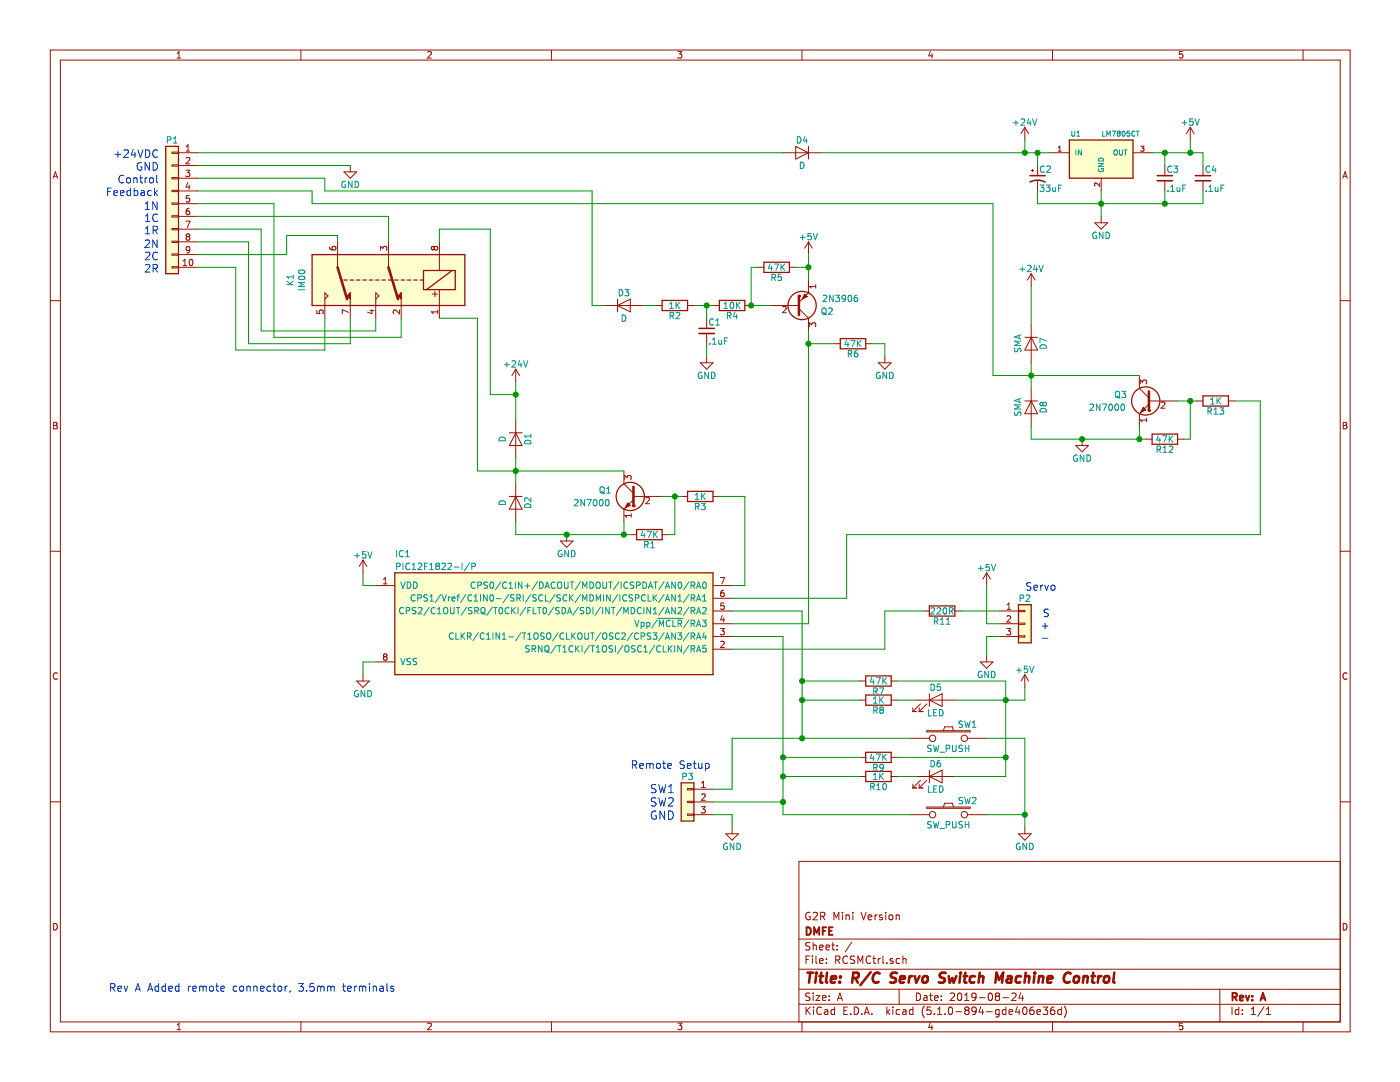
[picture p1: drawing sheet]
EESchema Schematic File Version 5
LIBS:RCSMCtrl-cache
EELAYER 29 0
EELAYER END
$Descr A 11000 8500
encoding utf-8
Sheet 1 1
Title "R/C Servo Switch Machine Control"
Date "2019-08-24"
Rev "A"
Comp "DMFE"
Comment1 "G2R Mini Version"
Comment2 ""
Comment3 ""
Comment4 ""
$EndDescr
$Comp
L RCSMCtrl-rescue:PIC12(L)F1822-I_P IC1
U 1 1
P 4350 4900
F 0 "IC1" H 3100 5450 50  0000 L CNN
F 1 "PIC12F1822-I/P" H 3100 5350 50  0000 L CNN
F 2 "Package_DIP:DIP-8_W7.62mm_LongPads" H 4350 4900 60  0001 C CNN
F 3 "" H 4350 4900 60  0000 C CNN
	1    4350 4900
	1    0    0    -1  
$EndComp
$Comp
L Device:D D4
U 1 1
P 6300 1200
F 0 "D4" H 6300 1300 50  0000 C CNN
F 1 "D" H 6300 1100 50  0000 C CNN
F 2 "Diode_SMD:D_SMA_Handsoldering" H 6300 1200 60  0001 C CNN
F 3 "" H 6300 1200 60  0000 C CNN
	1    6300 1200
	-1   0    0    -1  
$EndComp
$Comp
L Device:CP1_Small C2
U 1 1
P 8150 1400
F 0 "C2" H 8160 1470 50  0000 L CNN
F 1 "33uF" H 8160 1320 50  0000 L CNN
F 2 "Capacitor_THT:CP_Radial_D10.0mm_P2.50mm" H 8150 1400 60  0001 C CNN
F 3 "" H 8150 1400 60  0000 C CNN
	1    8150 1400
	1    0    0    -1  
$EndComp
$Comp
L Device:C_Small C3
U 1 1
P 9150 1400
F 0 "C3" H 9160 1470 50  0000 L CNN
F 1 ".1uF" H 9160 1320 50  0000 L CNN
F 2 "Capacitor_SMD:C_0805_2012Metric_Pad1.15x1.40mm_HandSolder" H 9150 1400 60  0001 C CNN
F 3 "" H 9150 1400 60  0000 C CNN
	1    9150 1400
	1    0    0    -1  
$EndComp
$Comp
L Device:C_Small C4
U 1 1
P 9450 1400
F 0 "C4" H 9460 1470 50  0000 L CNN
F 1 ".1uF" H 9460 1320 50  0000 L CNN
F 2 "Capacitor_SMD:C_0805_2012Metric_Pad1.15x1.40mm_HandSolder" H 9450 1400 60  0001 C CNN
F 3 "" H 9450 1400 60  0000 C CNN
	1    9450 1400
	1    0    0    -1  
$EndComp
$Comp
L RCSMCtrl-rescue:LM7805CT U1
U 1 1
P 8650 1250
F 0 "U1" H 8450 1450 40  0000 C CNN
F 1 "LM7805CT" H 8650 1450 40  0000 L CNN
F 2 "Package_TO_SOT_SMD:TO-252-2" H 8650 1350 30  0001 C CIN
F 3 "" H 8650 1250 60  0000 C CNN
	1    8650 1250
	1    0    0    -1  
$EndComp
$Comp
L power:+5V #PWR01
U 1 1
P 9350 1100
F 0 "#PWR01" H 9350 950 50  0001 C CNN
F 1 "+5V" H 9350 1240 50  0000 C CNN
F 2 "" H 9350 1100 60  0000 C CNN
F 3 "" H 9350 1100 60  0000 C CNN
	1    9350 1100
	1    0    0    -1  
$EndComp
$Comp
L power:GND #PWR02
U 1 1
P 8650 1700
F 0 "#PWR02" H 8650 1450 50  0001 C CNN
F 1 "GND" H 8650 1550 50  0000 C CNN
F 2 "" H 8650 1700 60  0000 C CNN
F 3 "" H 8650 1700 60  0000 C CNN
	1    8650 1700
	1    0    0    -1  
$EndComp
$Comp
L power:+24V #PWR03
U 1 1
P 8050 1100
F 0 "#PWR03" H 8050 950 50  0001 C CNN
F 1 "+24V" H 8050 1240 50  0000 C CNN
F 2 "" H 8050 1100 60  0000 C CNN
F 3 "" H 8050 1100 60  0000 C CNN
	1    8050 1100
	1    0    0    -1  
$EndComp
Wire Wire Line
	6450 1200 8050 1200
Wire Wire Line
	8050 1100 8050 1200
Connection ~ 8050 1200
Wire Wire Line
	8150 1300 8150 1200
Connection ~ 8150 1200
Wire Wire Line
	8150 1500 8150 1600
Wire Wire Line
	8150 1600 8650 1600
Wire Wire Line
	9450 1600 9450 1500
Wire Wire Line
	9150 1500 9150 1600
Connection ~ 9150 1600
Wire Wire Line
	8650 1500 8650 1600
Connection ~ 8650 1600
Wire Wire Line
	9050 1200 9150 1200
Wire Wire Line
	9450 1200 9450 1300
Wire Wire Line
	9150 1300 9150 1200
Connection ~ 9150 1200
Wire Wire Line
	9350 1200 9350 1100
Connection ~ 9350 1200
$Comp
L power:GND #PWR04
U 1 1
P 2750 1300
F 0 "#PWR04" H 2750 1050 50  0001 C CNN
F 1 "GND" H 2750 1150 50  0000 C CNN
F 2 "" H 2750 1300 60  0000 C CNN
F 3 "" H 2750 1300 60  0000 C CNN
	1    2750 1300
	1    0    0    -1  
$EndComp
Wire Wire Line
	1550 1300 2750 1300
$Comp
L Connector_Generic:Conn_01x03 P2
U 1 1
P 8050 4900
F 0 "P2" H 8050 5100 50  0000 C CNN
F 1 "CONN_01X03" H 8150 4700 50  0001 C CNN
F 2 "Connector_PinHeader_2.54mm:PinHeader_1x03_P2.54mm_Vertical" H 8050 4900 60  0001 C CNN
F 3 "" H 8050 4900 60  0000 C CNN
	1    8050 4900
	1    0    0    -1  
$EndComp
Text Notes 8050 4650 0    60   ~ 0
Servo
$Comp
L power:+5V #PWR05
U 1 1
P 7750 4600
F 0 "#PWR05" H 7750 4450 50  0001 C CNN
F 1 "+5V" H 7750 4740 50  0000 C CNN
F 2 "" H 7750 4600 60  0000 C CNN
F 3 "" H 7750 4600 60  0000 C CNN
	1    7750 4600
	1    0    0    -1  
$EndComp
$Comp
L power:GND #PWR06
U 1 1
P 7750 5150
F 0 "#PWR06" H 7750 4900 50  0001 C CNN
F 1 "GND" H 7750 5000 50  0000 C CNN
F 2 "" H 7750 5150 60  0000 C CNN
F 3 "" H 7750 5150 60  0000 C CNN
	1    7750 5150
	1    0    0    -1  
$EndComp
$Comp
L Device:R R11
U 1 1
P 7400 4800
F 0 "R11" V 7480 4800 50  0000 C CNN
F 1 "220R" V 7400 4800 50  0000 C CNN
F 2 "Resistor_SMD:R_0805_2012Metric_Pad1.15x1.40mm_HandSolder" V 7330 4800 30  0001 C CNN
F 3 "" H 7400 4800 30  0000 C CNN
	1    7400 4800
	0    1    1    0   
$EndComp
$Comp
L power:+5V #PWR07
U 1 1
P 2850 4500
F 0 "#PWR07" H 2850 4350 50  0001 C CNN
F 1 "+5V" H 2850 4640 50  0000 C CNN
F 2 "" H 2850 4500 60  0000 C CNN
F 3 "" H 2850 4500 60  0000 C CNN
	1    2850 4500
	1    0    0    -1  
$EndComp
$Comp
L power:GND #PWR08
U 1 1
P 2850 5300
F 0 "#PWR08" H 2850 5050 50  0001 C CNN
F 1 "GND" H 2850 5150 50  0000 C CNN
F 2 "" H 2850 5300 60  0000 C CNN
F 3 "" H 2850 5300 60  0000 C CNN
	1    2850 5300
	1    0    0    -1  
$EndComp
Wire Wire Line
	2850 4500 2850 4600
Wire Wire Line
	2850 4600 2950 4600
Wire Wire Line
	2850 5300 2850 5200
Wire Wire Line
	2850 5200 2950 5200
Wire Wire Line
	7850 4800 7550 4800
Wire Wire Line
	7850 4900 7750 4900
Wire Wire Line
	7750 4900 7750 4600
Wire Wire Line
	7850 5000 7750 5000
Wire Wire Line
	7750 5000 7750 5150
Wire Wire Line
	5750 5100 6950 5100
Wire Wire Line
	6950 5100 6950 4800
Wire Wire Line
	6950 4800 7250 4800
$Comp
L Device:R R2
U 1 1
P 5300 2400
F 0 "R2" V 5380 2400 50  0000 C CNN
F 1 "1K" V 5300 2400 50  0000 C CNN
F 2 "Resistor_SMD:R_0805_2012Metric_Pad1.15x1.40mm_HandSolder" V 5230 2400 30  0001 C CNN
F 3 "" H 5300 2400 30  0000 C CNN
	1    5300 2400
	0    1    1    0   
$EndComp
$Comp
L Device:D D3
U 1 1
P 4900 2400
F 0 "D3" H 4900 2500 50  0000 C CNN
F 1 "D" H 4900 2300 50  0000 C CNN
F 2 "Diode_SMD:D_SMA_Handsoldering" H 4900 2400 60  0001 C CNN
F 3 "" H 4900 2400 60  0000 C CNN
	1    4900 2400
	1    0    0    -1  
$EndComp
$Comp
L Device:R R4
U 1 1
P 5750 2400
F 0 "R4" V 5830 2400 50  0000 C CNN
F 1 "10K" V 5750 2400 50  0000 C CNN
F 2 "Resistor_SMD:R_0805_2012Metric_Pad1.15x1.40mm_HandSolder" V 5680 2400 30  0001 C CNN
F 3 "" H 5750 2400 30  0000 C CNN
	1    5750 2400
	0    1    1    0   
$EndComp
$Comp
L Device:R R5
U 1 1
P 6100 2100
F 0 "R5" V 6180 2100 50  0000 C CNN
F 1 "47K" V 6100 2100 50  0000 C CNN
F 2 "Resistor_SMD:R_0805_2012Metric_Pad1.15x1.40mm_HandSolder" V 6030 2100 30  0001 C CNN
F 3 "" H 6100 2100 30  0000 C CNN
	1    6100 2100
	0    1    1    0   
$EndComp
$Comp
L Device:C_Small C1
U 1 1
P 5550 2600
F 0 "C1" H 5560 2670 50  0000 L CNN
F 1 ".1uF" H 5560 2520 50  0000 L CNN
F 2 "Capacitor_SMD:C_0805_2012Metric_Pad1.15x1.40mm_HandSolder" H 5550 2600 60  0001 C CNN
F 3 "" H 5550 2600 60  0000 C CNN
	1    5550 2600
	1    0    0    -1  
$EndComp
$Comp
L Device:Q_NPN_EBC Q1
U 1 1
P 5000 3900
F 0 "Q1" H 5300 3950 50  0000 R CNN
F 1 "2N7000" H 5500 3850 50  0000 R CNN
F 2 "Package_TO_SOT_THT:TO-92L_Inline" H 5200 4000 29  0001 C CNN
F 3 "" H 5000 3900 60  0000 C CNN
	1    5000 3900
	-1   0    0    -1  
$EndComp
$Comp
L Device:Q_PNP_EBC Q2
U 1 1
P 6250 2400
F 0 "Q2" H 6550 2450 50  0000 R CNN
F 1 "2N3906" H 6750 2350 50  0000 R CNN
F 2 "Package_TO_SOT_THT:TO-92L_Inline" H 6450 2500 29  0001 C CNN
F 3 "" H 6250 2400 60  0000 C CNN
	1    6250 2400
	1    0    0    1   
$EndComp
$Comp
L Device:R R6
U 1 1
P 6700 2700
F 0 "R6" V 6780 2700 50  0000 C CNN
F 1 "47K" V 6700 2700 50  0000 C CNN
F 2 "Resistor_SMD:R_0805_2012Metric_Pad1.15x1.40mm_HandSolder" V 6630 2700 30  0001 C CNN
F 3 "" H 6700 2700 30  0000 C CNN
	1    6700 2700
	0    1    1    0   
$EndComp
$Comp
L power:GND #PWR09
U 1 1
P 6950 2800
F 0 "#PWR09" H 6950 2550 50  0001 C CNN
F 1 "GND" H 6950 2650 50  0000 C CNN
F 2 "" H 6950 2800 60  0000 C CNN
F 3 "" H 6950 2800 60  0000 C CNN
	1    6950 2800
	1    0    0    -1  
$EndComp
$Comp
L power:+5V #PWR010
U 1 1
P 6350 2000
F 0 "#PWR010" H 6350 1850 50  0001 C CNN
F 1 "+5V" H 6350 2140 50  0000 C CNN
F 2 "" H 6350 2000 60  0000 C CNN
F 3 "" H 6350 2000 60  0000 C CNN
	1    6350 2000
	1    0    0    -1  
$EndComp
Wire Wire Line
	1550 1400 2550 1400
Wire Wire Line
	2550 1400 2550 1500
Wire Wire Line
	2550 1500 4650 1500
Wire Wire Line
	4650 1500 4650 2400
Wire Wire Line
	4650 2400 4750 2400
Wire Wire Line
	5050 2400 5150 2400
Wire Wire Line
	5450 2400 5550 2400
Wire Wire Line
	5550 2400 5550 2500
Connection ~ 5550 2400
Wire Wire Line
	5900 2400 6050 2400
Wire Wire Line
	6350 2000 6350 2100
Wire Wire Line
	6350 2600 6350 2700
Wire Wire Line
	6350 2700 6550 2700
Wire Wire Line
	6850 2700 6950 2700
Wire Wire Line
	6950 2700 6950 2800
$Comp
L power:GND #PWR011
U 1 1
P 5550 2800
F 0 "#PWR011" H 5550 2550 50  0001 C CNN
F 1 "GND" H 5550 2650 50  0000 C CNN
F 2 "" H 5550 2800 60  0000 C CNN
F 3 "" H 5550 2800 60  0000 C CNN
	1    5550 2800
	1    0    0    -1  
$EndComp
Wire Wire Line
	5550 2800 5550 2700
Wire Wire Line
	6350 4900 5750 4900
Connection ~ 6350 2700
Wire Wire Line
	6250 2100 6350 2100
Connection ~ 6350 2100
Wire Wire Line
	5950 2100 5900 2100
Wire Wire Line
	5900 2100 5900 2400
$Comp
L RCSMCtrl-rescue:SW_PUSH SW1
U 1 1
P 7450 5800
F 0 "SW1" H 7600 5910 50  0000 C CNN
F 1 "SW_PUSH" H 7450 5720 50  0000 C CNN
F 2 "Button_Switch_SMD:SW_SPST_PTS645" H 7450 5800 60  0001 C CNN
F 3 "" H 7450 5800 60  0000 C CNN
	1    7450 5800
	1    0    0    -1  
$EndComp
$Comp
L RCSMCtrl-rescue:SW_PUSH SW2
U 1 1
P 7450 6400
F 0 "SW2" H 7600 6510 50  0000 C CNN
F 1 "SW_PUSH" H 7450 6320 50  0000 C CNN
F 2 "Button_Switch_SMD:SW_SPST_PTS645" H 7450 6400 60  0001 C CNN
F 3 "" H 7450 6400 60  0000 C CNN
	1    7450 6400
	1    0    0    -1  
$EndComp
$Comp
L Device:LED D5
U 1 1
P 7350 5500
F 0 "D5" H 7350 5600 50  0000 C CNN
F 1 "LED" H 7350 5400 50  0000 C CNN
F 2 "LED_SMD:LED_1210_3225Metric_Pad1.42x2.65mm_HandSolder" H 7350 5500 60  0001 C CNN
F 3 "" H 7350 5500 60  0000 C CNN
	1    7350 5500
	1    0    0    -1  
$EndComp
$Comp
L Device:LED D6
U 1 1
P 7350 6100
F 0 "D6" H 7350 6200 50  0000 C CNN
F 1 "LED" H 7350 6000 50  0000 C CNN
F 2 "LED_SMD:LED_1210_3225Metric_Pad1.42x2.65mm_HandSolder" H 7350 6100 60  0001 C CNN
F 3 "" H 7350 6100 60  0000 C CNN
	1    7350 6100
	1    0    0    -1  
$EndComp
$Comp
L power:+5V #PWR012
U 1 1
P 8050 5400
F 0 "#PWR012" H 8050 5250 50  0001 C CNN
F 1 "+5V" H 8050 5540 50  0000 C CNN
F 2 "" H 8050 5400 60  0000 C CNN
F 3 "" H 8050 5400 60  0000 C CNN
	1    8050 5400
	1    0    0    -1  
$EndComp
$Comp
L Device:R R8
U 1 1
P 6900 5500
F 0 "R8" V 6980 5500 50  0000 C CNN
F 1 "1K" V 6900 5500 50  0000 C CNN
F 2 "Resistor_SMD:R_0805_2012Metric_Pad1.15x1.40mm_HandSolder" V 6830 5500 30  0001 C CNN
F 3 "" H 6900 5500 30  0000 C CNN
	1    6900 5500
	0    1    1    0   
$EndComp
$Comp
L Device:R R10
U 1 1
P 6900 6100
F 0 "R10" V 6980 6100 50  0000 C CNN
F 1 "1K" V 6900 6100 50  0000 C CNN
F 2 "Resistor_SMD:R_0805_2012Metric_Pad1.15x1.40mm_HandSolder" V 6830 6100 30  0001 C CNN
F 3 "" H 6900 6100 30  0000 C CNN
	1    6900 6100
	0    1    1    0   
$EndComp
$Comp
L Device:R R7
U 1 1
P 6900 5350
F 0 "R7" V 6980 5350 50  0000 C CNN
F 1 "47K" V 6900 5350 50  0000 C CNN
F 2 "Resistor_SMD:R_0805_2012Metric_Pad1.15x1.40mm_HandSolder" V 6830 5350 30  0001 C CNN
F 3 "" H 6900 5350 30  0000 C CNN
	1    6900 5350
	0    1    1    0   
$EndComp
$Comp
L Device:R R9
U 1 1
P 6900 5950
F 0 "R9" V 6980 5950 50  0000 C CNN
F 1 "47K" V 6900 5950 50  0000 C CNN
F 2 "Resistor_SMD:R_0805_2012Metric_Pad1.15x1.40mm_HandSolder" V 6830 5950 30  0001 C CNN
F 3 "" H 6900 5950 30  0000 C CNN
	1    6900 5950
	0    1    1    0   
$EndComp
$Comp
L power:GND #PWR013
U 1 1
P 8050 6500
F 0 "#PWR013" H 8050 6250 50  0001 C CNN
F 1 "GND" H 8050 6350 50  0000 C CNN
F 2 "" H 8050 6500 60  0000 C CNN
F 3 "" H 8050 6500 60  0000 C CNN
	1    8050 6500
	1    0    0    -1  
$EndComp
Wire Wire Line
	7750 5800 8050 5800
Wire Wire Line
	8050 5800 8050 6400
Wire Wire Line
	7750 6400 8050 6400
Connection ~ 8050 6400
Wire Wire Line
	7500 5500 7900 5500
Wire Wire Line
	8050 5500 8050 5400
Wire Wire Line
	7900 6100 7500 6100
Wire Wire Line
	7900 5350 7900 5500
Connection ~ 7900 5500
Wire Wire Line
	7050 5500 7200 5500
Wire Wire Line
	7050 6100 7200 6100
Wire Wire Line
	7900 5350 7050 5350
Wire Wire Line
	7050 5950 7900 5950
Connection ~ 7900 5950
Wire Wire Line
	5750 4800 6300 4800
Wire Wire Line
	6300 4800 6300 5350
Wire Wire Line
	6300 5350 6750 5350
Wire Wire Line
	6300 5500 6750 5500
Connection ~ 6300 5350
Wire Wire Line
	5750 5000 6150 5000
Wire Wire Line
	6150 5000 6150 5950
Wire Wire Line
	6150 5950 6750 5950
Wire Wire Line
	6150 6100 6750 6100
Connection ~ 6150 5950
Wire Wire Line
	6300 5800 7150 5800
Connection ~ 6300 5500
Wire Wire Line
	6150 6400 7150 6400
Connection ~ 6150 6100
$Comp
L Device:D D1
U 1 1
P 4050 3450
F 0 "D1" H 4050 3550 50  0000 C CNN
F 1 "D" H 4050 3350 50  0000 C CNN
F 2 "Diode_SMD:D_SMA_Handsoldering" H 4050 3450 60  0001 C CNN
F 3 "" H 4050 3450 60  0000 C CNN
	1    4050 3450
	0    1    1    0   
$EndComp
$Comp
L Device:D D2
U 1 1
P 4050 3950
F 0 "D2" H 4050 4050 50  0000 C CNN
F 1 "D" H 4050 3850 50  0000 C CNN
F 2 "Diode_SMD:D_SMA_Handsoldering" H 4050 3950 60  0001 C CNN
F 3 "" H 4050 3950 60  0000 C CNN
	1    4050 3950
	0    1    1    0   
$EndComp
$Comp
L power:GND #PWR014
U 1 1
P 4450 4200
F 0 "#PWR014" H 4450 3950 50  0001 C CNN
F 1 "GND" H 4450 4050 50  0000 C CNN
F 2 "" H 4450 4200 60  0000 C CNN
F 3 "" H 4450 4200 60  0000 C CNN
	1    4450 4200
	1    0    0    -1  
$EndComp
Wire Wire Line
	4050 4200 4450 4200
Wire Wire Line
	4900 4200 4900 4100
Wire Wire Line
	4050 4200 4050 4100
Connection ~ 4450 4200
Wire Wire Line
	4050 3600 4050 3700
Connection ~ 4050 3700
Wire Wire Line
	4050 3000 4050 3100
$Comp
L power:+24V #PWR015
U 1 1
P 4050 3000
F 0 "#PWR015" H 4050 2850 50  0001 C CNN
F 1 "+24V" H 4050 3140 50  0000 C CNN
F 2 "" H 4050 3000 60  0000 C CNN
F 3 "" H 4050 3000 60  0000 C CNN
	1    4050 3000
	1    0    0    -1  
$EndComp
Connection ~ 4050 3100
$Comp
L Device:R R3
U 1 1
P 5500 3900
F 0 "R3" V 5580 3900 50  0000 C CNN
F 1 "1K" V 5500 3900 50  0000 C CNN
F 2 "Resistor_SMD:R_0805_2012Metric_Pad1.15x1.40mm_HandSolder" V 5430 3900 30  0001 C CNN
F 3 "" H 5500 3900 30  0000 C CNN
	1    5500 3900
	0    1    1    0   
$EndComp
$Comp
L Device:R R1
U 1 1
P 5100 4200
F 0 "R1" V 5180 4200 50  0000 C CNN
F 1 "47K" V 5100 4200 50  0000 C CNN
F 2 "Resistor_SMD:R_0805_2012Metric_Pad1.15x1.40mm_HandSolder" V 5030 4200 30  0001 C CNN
F 3 "" H 5100 4200 30  0000 C CNN
	1    5100 4200
	0    1    1    0   
$EndComp
Connection ~ 4900 4200
Wire Wire Line
	5200 3900 5300 3900
Wire Wire Line
	5250 4200 5300 4200
Wire Wire Line
	5300 4200 5300 3900
Connection ~ 5300 3900
Wire Wire Line
	5650 3900 5850 3900
Wire Wire Line
	5850 3900 5850 4600
Wire Wire Line
	5850 4600 5750 4600
$Comp
L Device:Q_NPN_EBC Q3
U 1 1
P 9050 3150
F 0 "Q3" H 9350 3200 50  0000 R CNN
F 1 "2N7000" H 9550 3100 50  0000 R CNN
F 2 "Package_TO_SOT_THT:TO-92L_Inline" H 9250 3250 29  0001 C CNN
F 3 "" H 9050 3150 60  0000 C CNN
	1    9050 3150
	-1   0    0    -1  
$EndComp
$Comp
L Device:D D7
U 1 1
P 8100 2700
F 0 "D7" H 8100 2800 50  0000 C CNN
F 1 "SMA" H 8100 2600 50  0000 C CNN
F 2 "Diode_SMD:D_SMA_Handsoldering" H 8100 2700 60  0001 C CNN
F 3 "" H 8100 2700 60  0000 C CNN
	1    8100 2700
	0    1    1    0   
$EndComp
$Comp
L Device:D D8
U 1 1
P 8100 3200
F 0 "D8" H 8100 3300 50  0000 C CNN
F 1 "SMA" H 8100 3100 50  0000 C CNN
F 2 "Diode_SMD:D_SMA_Handsoldering" H 8100 3200 60  0001 C CNN
F 3 "" H 8100 3200 60  0000 C CNN
	1    8100 3200
	0    1    1    0   
$EndComp
$Comp
L power:GND #PWR016
U 1 1
P 8500 3450
F 0 "#PWR016" H 8500 3200 50  0001 C CNN
F 1 "GND" H 8500 3300 50  0000 C CNN
F 2 "" H 8500 3450 60  0000 C CNN
F 3 "" H 8500 3450 60  0000 C CNN
	1    8500 3450
	1    0    0    -1  
$EndComp
Wire Wire Line
	8100 3450 8500 3450
Wire Wire Line
	8950 3450 8950 3350
Wire Wire Line
	8100 3450 8100 3350
Connection ~ 8500 3450
Wire Wire Line
	8100 2850 8100 2950
Wire Wire Line
	7800 2950 8100 2950
Connection ~ 8100 2950
Wire Wire Line
	8100 2250 8100 2550
$Comp
L power:+24V #PWR017
U 1 1
P 8100 2250
F 0 "#PWR017" H 8100 2100 50  0001 C CNN
F 1 "+24V" H 8100 2390 50  0000 C CNN
F 2 "" H 8100 2250 60  0000 C CNN
F 3 "" H 8100 2250 60  0000 C CNN
	1    8100 2250
	1    0    0    -1  
$EndComp
$Comp
L Device:R R13
U 1 1
P 9550 3150
F 0 "R13" V 9630 3150 50  0000 C CNN
F 1 "1K" V 9550 3150 50  0000 C CNN
F 2 "Resistor_SMD:R_0805_2012Metric_Pad1.15x1.40mm_HandSolder" V 9480 3150 30  0001 C CNN
F 3 "" H 9550 3150 30  0000 C CNN
	1    9550 3150
	0    1    1    0   
$EndComp
$Comp
L Device:R R12
U 1 1
P 9150 3450
F 0 "R12" V 9230 3450 50  0000 C CNN
F 1 "47K" V 9150 3450 50  0000 C CNN
F 2 "Resistor_SMD:R_0805_2012Metric_Pad1.15x1.40mm_HandSolder" V 9080 3450 30  0001 C CNN
F 3 "" H 9150 3450 30  0000 C CNN
	1    9150 3450
	0    1    1    0   
$EndComp
Connection ~ 8950 3450
Wire Wire Line
	9250 3150 9350 3150
Wire Wire Line
	9300 3450 9350 3450
Wire Wire Line
	9350 3450 9350 3150
Connection ~ 9350 3150
Wire Wire Line
	9700 3150 9900 3150
Wire Wire Line
	9900 3150 9900 4200
Wire Wire Line
	9900 4200 6650 4200
Wire Wire Line
	6650 4200 6650 4700
Wire Wire Line
	6650 4700 5750 4700
Wire Wire Line
	1550 1500 2450 1500
Wire Wire Line
	2450 1500 2450 1600
Wire Wire Line
	7800 1600 7800 2950
Wire Wire Line
	2450 1600 7800 1600
$Comp
L RCSMCtrl-rescue:IM00 K1
U 1 1
P 3250 2200
F 0 "K1" V 4217 2200 50  0000 C CNN
F 1 "IM00" V 4126 2200 50  0000 C CNN
F 2 "Relay_THT:Relay_DPDT_Panasonic_JW2" H 3250 2200 50  0001 C CNN
F 3 "" H 3250 2200 50  0001 C CNN
	1    3250 2200
	-1   0    0    1   
$EndComp
Wire Wire Line
	3850 3100 4050 3100
Wire Wire Line
	3450 2500 3750 2500
Wire Wire Line
	3750 2500 3750 3700
Text Notes 1250 1250 2    60   ~ 0
+24VDC
Text Notes 1250 1350 2    60   ~ 0
GND
Text Notes 1250 1450 2    60   ~ 0
Control
Text Notes 1250 1550 2    60   ~ 0
Feedback
Text Notes 1250 1850 2    60   ~ 0
1N\n1C\n1R
Text Notes 1250 2150 2    60   ~ 0
2N\n2C\n2R
Wire Wire Line
	3450 1900 3450 1800
Wire Wire Line
	3450 1800 3850 1800
Text Notes 8250 5050 2    60   ~ 0
S\n+\n-
Wire Wire Line
	2150 2650 3150 2650
Wire Wire Line
	3150 2650 3150 2500
Wire Wire Line
	2050 2600 2950 2600
Wire Wire Line
	2950 2600 2950 2500
Wire Wire Line
	2650 1850 2650 1900
Wire Wire Line
	1950 2700 2750 2700
Wire Wire Line
	2750 2700 2750 2500
Wire Wire Line
	1850 2750 2550 2750
Wire Wire Line
	2550 2750 2550 2500
Wire Wire Line
	8050 1200 8150 1200
Wire Wire Line
	8150 1200 8250 1200
Wire Wire Line
	9150 1600 9450 1600
Wire Wire Line
	8650 1600 9150 1600
Wire Wire Line
	8650 1600 8650 1700
Wire Wire Line
	9150 1200 9350 1200
Wire Wire Line
	9350 1200 9450 1200
Wire Wire Line
	5550 2400 5600 2400
Wire Wire Line
	6350 2700 6350 4900
Wire Wire Line
	6350 2100 6350 2200
Wire Wire Line
	8050 6400 8050 6500
Wire Wire Line
	7900 5500 8050 5500
Wire Wire Line
	7900 5500 7900 5950
Wire Wire Line
	7900 5950 7900 6100
Wire Wire Line
	6300 5350 6300 5500
Wire Wire Line
	6150 5950 6150 6100
Wire Wire Line
	6300 5500 6300 5800
Wire Wire Line
	6150 6100 6150 6300
Wire Wire Line
	4450 4200 4900 4200
Wire Wire Line
	4050 3700 4050 3800
Wire Wire Line
	4050 3700 4900 3700
Wire Wire Line
	4050 3100 4050 3300
Wire Wire Line
	4900 4200 4950 4200
Wire Wire Line
	5300 3900 5350 3900
Wire Wire Line
	8500 3450 8950 3450
Wire Wire Line
	8100 2950 8100 3050
Wire Wire Line
	8100 2950 8950 2950
Wire Wire Line
	8950 3450 9000 3450
Wire Wire Line
	9350 3150 9400 3150
Wire Wire Line
	3750 3700 4050 3700
Connection ~ 5900 2400
Wire Wire Line
	3850 1800 3850 3100
Wire Wire Line
	1550 1200 6150 1200
$Comp
L Connector_Generic:Conn_01x10 P1
U 1 1
P 1350 1600
F 0 "P1" H 1350 2100 50  0000 C CNN
F 1 "Conn_01x10" H 1350 1000 50  0001 C CNN
F 2 "Connector_Phoenix_MC:PhoenixContact_MC_1,5_10-GF-3.5_1x10_P3.50mm_Horizontal_ThreadedFlange" H 1350 1600 50  0001 C CNN
F 3 "~" H 1350 1600 50  0001 C CNN
	1    1350 1600
	-1   0    0    -1  
$EndComp
Wire Wire Line
	2150 1600 1550 1600
Wire Wire Line
	2150 1600 2150 2650
Wire Wire Line
	3050 1700 1550 1700
Wire Wire Line
	3050 1700 3050 1900
Wire Wire Line
	2050 1800 1550 1800
Wire Wire Line
	2050 1800 2050 2600
Wire Wire Line
	1950 1900 1550 1900
Wire Wire Line
	1950 1900 1950 2700
Wire Wire Line
	1550 2000 2250 2000
Wire Wire Line
	2250 2000 2250 1850
Wire Wire Line
	2250 1850 2650 1850
Wire Wire Line
	1850 2100 1550 2100
Wire Wire Line
	1850 2100 1850 2750
Text Notes 850  7800 0    60   ~ 0
Rev A Added remote connector, 3.5mm terminals
$Comp
L Connector_Generic:Conn_01x03 P3
U 1 1
P 5400 6300
F 0 "P3" H 5400 6500 50  0000 C CNN
F 1 "CONN_01X03" H 5500 6100 50  0001 C CNN
F 2 "Connector_PinHeader_2.54mm:PinHeader_1x03_P2.54mm_Vertical" H 5400 6300 60  0001 C CNN
F 3 "" H 5400 6300 60  0000 C CNN
	1    5400 6300
	-1   0    0    -1  
$EndComp
$Comp
L power:GND #PWR018
U 1 1
P 5750 6500
F 0 "#PWR018" H 5750 6250 50  0001 C CNN
F 1 "GND" H 5750 6350 50  0000 C CNN
F 2 "" H 5750 6500 60  0000 C CNN
F 3 "" H 5750 6500 60  0000 C CNN
	1    5750 6500
	1    0    0    -1  
$EndComp
Wire Wire Line
	6300 5800 5750 5800
Wire Wire Line
	5750 5800 5750 6200
Wire Wire Line
	5750 6200 5600 6200
Connection ~ 6300 5800
Wire Wire Line
	5600 6300 6150 6300
Connection ~ 6150 6300
Wire Wire Line
	6150 6300 6150 6400
Wire Wire Line
	5600 6400 5750 6400
Wire Wire Line
	5750 6400 5750 6500
Text Notes 4950 6050 0    60   ~ 0
Remote Setup
Text Notes 5100 6450 0    65   ~ 0
SW1\nSW2\nGND
$EndSCHEMATC
